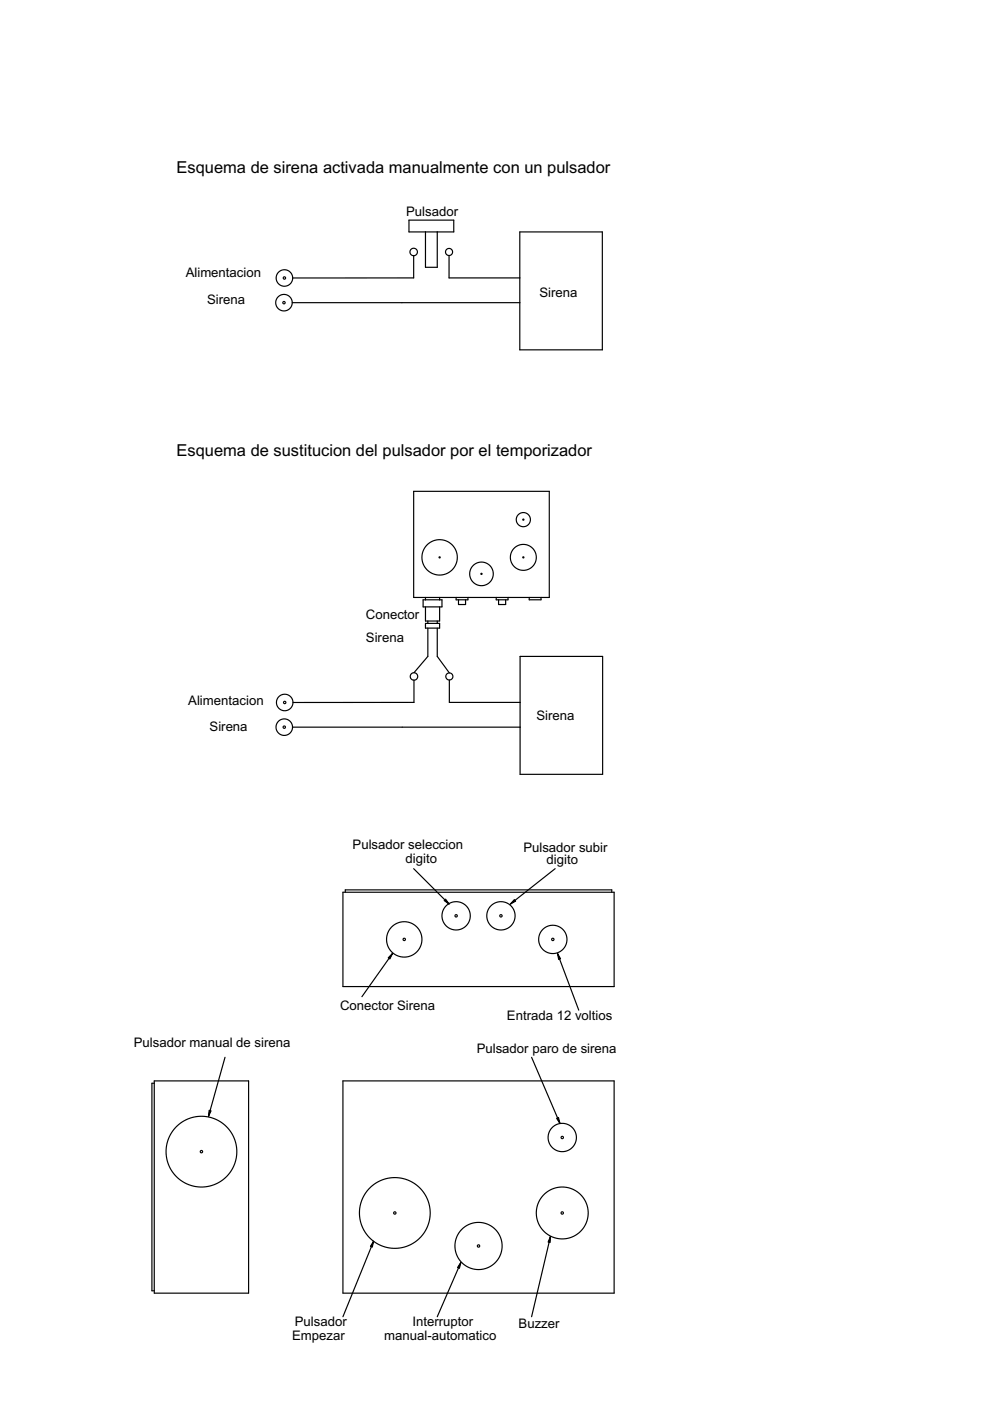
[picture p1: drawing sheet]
<svg xmlns="http://www.w3.org/2000/svg" width="210mm" height="297mm" viewBox="0 0 210 297" stroke-linecap="round" stroke-linejoin="round" font-family="sans-serif">
<g fill="none" stroke="#000" stroke-width=".25">
<path d="M86.7 46.7h9.5v2.5h-9.5zM87.7 54.2v4.7h-25.6M90.2 49.2v7.5h2.5v-7.5M95.2 54.2v4.7h15M110.2 49.2h17.5v25h-17.5zM62 64.2h48.2M87.7 104.2h28.8v22.5h-28.8zM89.7 127.2h4v1.5h-4zM90.2 126.7v.5M90.2 128.7v3h3v-3M90.2 132.2h3v1h-3zM90.7 131.7v.5"/>
<path d="M90.7 133.2v6l-2.9 3.4M92.7 131.7v.5M92.7 133.2v6l2.6 3.5M93.2 126.7v.5M96.7 126.7v.5h2.5v-.5M97.2 127.2v1h1.5v-1M105.2 126.7v.5h2.5v-.5M105.7 127.2v1h1.5v-1M110.3 139.2h17.5v25h-17.5zM112.2 126.7v.5h2.5v-.5M62 154.2h48.3M87.8 144.2v4.7h-25.7"/>
<path d="M95.3 144.2v4.7h15M72.7 189.2h57.5v20h-57.5zM73.2 189.2v-.5h56.5v.5M87.7 184.2l7.5 7.5M117.7 184.2l-9.5 7.5M83.2 202.2l-6.5 9.1M118.2 202.2l4.5 12M32.7 229.2h20v45h-20zM32.7 229.7h-.5v44h.5M47.7 224.2l-3.5 12.5M72.7 229.2h57.5v45h-57.5zM112.7 224.2l6 14"/>
<path d="M79.2 263.2l-6.5 16M97.7 267.7l-5 11.5M116.7 262.2l-4 17"/>
<circle cx="60.3" cy="58.9" r="1.75"/>
<circle cx="60.3" cy="58.9" r=".25"/>
<circle cx="87.7" cy="53.4" r=".79"/>
<circle cx="95.2" cy="53.4" r=".75"/>
<circle cx="60.2" cy="64.2" r=".25"/>
<circle cx="60.2" cy="64.2" r="1.75"/>
<circle cx="93.2" cy="118.2" r="3.8"/>
<circle cx="93.2" cy="118.2" r=".13"/>
<circle cx="111" cy="110.2" r="1.5"/>
<circle cx="111" cy="118.2" r=".13"/>
<circle cx="111" cy="110.2" r=".13"/>
<circle cx="111" cy="118.2" r="2.75"/>
<circle cx="102.1" cy="121.7" r="2.5"/>
<circle cx="102.1" cy="121.7" r=".13"/>
<circle cx="60.3" cy="154.2" r=".25"/>
<circle cx="60.3" cy="154.2" r="1.75"/>
<circle cx="60.4" cy="148.9" r="1.75"/>
<circle cx="60.4" cy="148.9" r=".25"/>
<circle cx="87.8" cy="143.4" r=".79"/>
<circle cx="95.3" cy="143.4" r=".75"/>
<circle cx="85.7" cy="199.2" r=".25"/>
<circle cx="85.7" cy="199.2" r="3.8"/>
<circle cx="96.7" cy="194.2" r=".25"/>
<circle cx="96.7" cy="194.2" r="3"/>
<circle cx="106.2" cy="194.2" r=".25"/>
<circle cx="106.2" cy="194.2" r="3"/>
<circle cx="117.2" cy="199.2" r=".25"/>
<circle cx="117.2" cy="199.2" r="3"/>
<circle cx="42.7" cy="244.2" r=".25"/>
<circle cx="42.7" cy="244.2" r="7.5"/>
<circle cx="83.7" cy="257.2" r=".25"/>
<circle cx="83.7" cy="257.2" r="7.5"/>
<circle cx="119.2" cy="257.2" r=".25"/>
<circle cx="119.2" cy="241.2" r=".25"/>
<circle cx="119.2" cy="241.2" r="3"/>
<circle cx="119.2" cy="257.2" r="5.5"/>
<circle cx="101.5" cy="264.2" r=".25"/>
<circle cx="101.5" cy="264.2" r="5"/>
</g>
<path d="M94.2 190.9l.3-.3 .7 1.1zM109.1 190.7l.2 .4-1.1 .6zM83.2 202.2l-.5 1.1-.4-.2zM118.2 202.2l.6 1.1-.3 .1zM44.3 235.4l.4 .1-.5 1.2zM118 237.1l.4-.2 .3 1.3zM79.2 263.2l-.3 1.2-.4-.1zM97.7 267.7l-.3 1.2-.4-.2zM116.7 262.2l-.1 1.2-.4-.1z" fill="#000"/>
<path d="M94.2 190.9l.3-.3 .7 1.1zM109.1 190.7l.2 .4-1.1 .6zM83.2 202.2l-.5 1.1-.4-.2zM118.2 202.2l.6 1.1-.3 .1zM44.3 235.4l.4 .1-.5 1.2zM118 237.1l.4-.2 .3 1.3zM79.2 263.2l-.3 1.2-.4-.1zM97.7 267.7l-.3 1.2-.4-.2zM116.7 262.2l-.1 1.2-.4-.1z" fill="#000" stroke="#000" stroke-width=".25"/>
<g font-size="3.5">
<text x="37.4" y="36.7">Esquema de sirena activada manualmente con un pulsador</text>
<text x="37.4" y="96.7">Esquema de sustitucion del pulsador por el temporizador</text>
</g>
<g font-size="2.8">
<text x="86.1" y="45.7">Pulsador</text>
<text x="39.4" y="58.8">Alimentacion</text>
<text x="43.9" y="64.4">Sirena</text>
<text x="114.4" y="63">Sirena</text>
<text x="77.6" y="131.2">Conector</text>
<text x="77.6" y="136.2">Sirena</text>
<text x="39.9" y="149.4">Alimentacion</text>
<text x="44.4" y="155">Sirena</text>
<text x="113.8" y="152.6">Sirena</text>
<text x="74.8" y="180">Pulsador seleccion</text>
<text x="86" y="183">digito</text>
<text x="111" y="180.6">Pulsador subir</text>
<text x="115.9" y="183.2">digito</text>
<text x="72.1" y="214.1">Conector Sirena</text>
<text x="107.5" y="216.2">Entrada 12 voltios</text>
<text x="28.4" y="222.1">Pulsador manual de sirena</text>
<text x="101.1" y="223.4">Pulsador paro de sirena</text>
<text x="62.5" y="281.2">Pulsador</text>
<text x="87.4" y="281.2">Interruptor</text>
<text x="109.9" y="281.6">Buzzer</text>
<text x="61.9" y="284.1">Empezar</text>
<text x="81.5" y="284.2">manual-automatico</text>
</g>
</svg>
